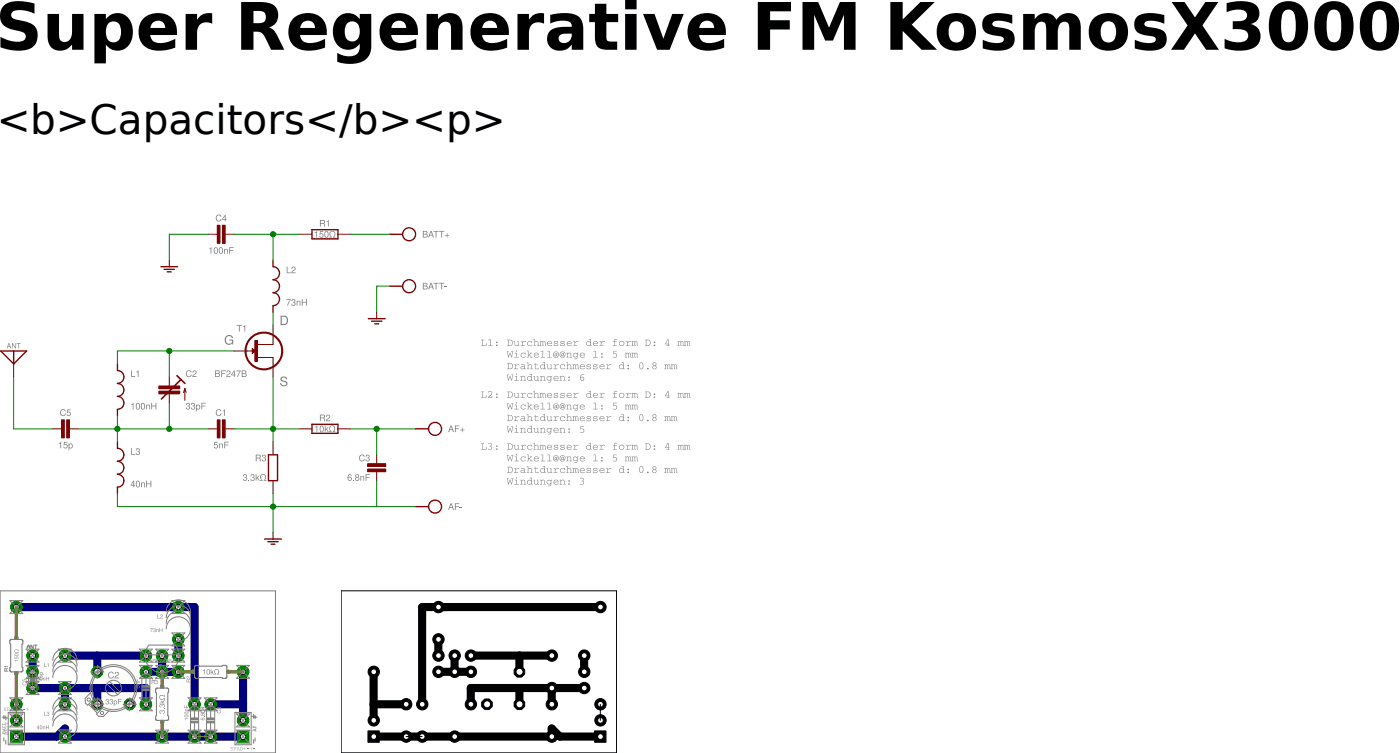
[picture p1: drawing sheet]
<?xml version="1.0" encoding="utf-8"?>
<!DOCTYPE eagle SYSTEM "eagle.dtd">
<eagle version="7.2.0">
<drawing>
<settings>
<setting alwaysvectorfont="no"/>
<setting verticaltext="up"/>
</settings>
<grid distance="0.1" unitdist="inch" unit="inch" style="lines" multiple="1" display="yes" altdistance="2" altunitdist="inch" altunit="inch"/>
<schematic xreflabel="%F%N/%S" xrefpart="/%S.%C%R">
<libraries>
<library name="t">
<symbols>
<symbol name="JFET_N2">
<wire x1="-3.4925" y1="0" x2="-3.556" y2="0" width="0.1524" layer="94"/>
<wire x1="-3.556" y1="0" x2="-3.683" y2="0" width="0.1524" layer="94"/>
<wire x1="-3.683" y1="0" x2="-3.7465" y2="0" width="0.1524" layer="94"/>
<wire x1="-3.7465" y1="0" x2="-5.08" y2="0" width="0.1524" layer="94"/>
<wire x1="0" y1="1.27" x2="-3.3274" y2="1.27" width="0.1524" layer="94"/>
<wire x1="-3.3528" y1="-1.27" x2="0" y2="-1.27" width="0.1524" layer="94"/>
<wire x1="0" y1="2.54" x2="0" y2="1.27" width="0.1524" layer="94"/>
<wire x1="0" y1="-1.27" x2="0" y2="-2.54" width="0.1524" layer="94"/>
<text x="-5.08" y="3.81" size="1.27" layer="95" align="bottom-right">&gt;NAME</text>
<text x="-5.08" y="-3.81" size="1.27" layer="96" align="top-right">&gt;VALUE</text>
<pin name="G" x="-7.62" y="0" visible="off" length="short" direction="pas"/>
<pin name="D" x="0" y="5.08" visible="off" length="short" direction="pas" rot="R270"/>
<pin name="S" x="0" y="-5.08" visible="off" length="short" direction="pas" rot="R90"/>
<circle x="-1.778" y="0" radius="3.5921" width="0.381" layer="94"/>
<rectangle x1="-3.5433" y1="-2.032" x2="-3.0353" y2="2.032" layer="94"/>
<wire x1="-3.556" y1="0" x2="-4.064" y2="-0.508" width="0.1524" layer="94"/>
<wire x1="-4.064" y1="0.508" x2="-3.556" y2="0" width="0.1524" layer="94"/>
<wire x1="-4.064" y1="-0.508" x2="-4.064" y2="0.508" width="0.1524" layer="94"/>
<wire x1="-4.0005" y1="0.3175" x2="-4.0005" y2="-0.3175" width="0.1524" layer="94"/>
<wire x1="-4.0005" y1="-0.3175" x2="-3.683" y2="0" width="0.1524" layer="94"/>
<wire x1="-3.683" y1="0" x2="-3.937" y2="0.254" width="0.1524" layer="94"/>
<wire x1="-3.937" y1="0.254" x2="-4.0005" y2="0.3175" width="0.1524" layer="94"/>
<wire x1="-3.937" y1="0.254" x2="-3.937" y2="0.1905" width="0.1524" layer="94"/>
<wire x1="-3.937" y1="0.1905" x2="-3.937" y2="-0.1905" width="0.1524" layer="94"/>
<wire x1="-3.937" y1="-0.1905" x2="-3.7465" y2="0" width="0.1524" layer="94"/>
<wire x1="-3.7465" y1="0" x2="-3.937" y2="0.1905" width="0.1524" layer="94"/>
<text x="1.27" y="5.08" size="1.778" layer="97">D</text>
<text x="1.27" y="-5.08" size="1.778" layer="97" align="top-left">S</text>
<text x="-7.62" y="1.27" size="1.778" layer="97" align="bottom-right">G</text>
</symbol>
</symbols>
<devicesets>
<deviceset name="BF247B">
<gates>
<gate name="1" symbol="JFET_N2" x="0" y="0"/>
</gates>
<devices>
<device name="" package="TO92">
<connects>
<connect gate="1" pin="D" pad="1"/>
<connect gate="1" pin="G" pad="3"/>
<connect gate="1" pin="S" pad="2"/>
</connects>
<technologies>
<technology name=""/>
</technologies>
</device>
</devices>
</deviceset>
</devicesets>
</library>
<library name="l">
<symbols>
<symbol name="L-SHORT">
<wire x1="0" y1="-3.81" x2="1.27" y2="-2.54" width="0.254" layer="94" curve="90"/>
<wire x1="0" y1="-1.27" x2="1.27" y2="-2.54" width="0.254" layer="94" curve="-90"/>
<wire x1="0" y1="-1.27" x2="1.27" y2="0" width="0.254" layer="94" curve="90"/>
<wire x1="0" y1="1.27" x2="1.27" y2="0" width="0.254" layer="94" curve="-90"/>
<wire x1="0" y1="1.27" x2="1.27" y2="2.54" width="0.254" layer="94" curve="90"/>
<wire x1="0" y1="3.81" x2="1.27" y2="2.54" width="0.254" layer="94" curve="-90"/>
<text x="2.54" y="2.54" size="1.27" layer="95">&gt;NAME</text>
<text x="2.54" y="-2.54" size="1.27" layer="96" align="top-left">&gt;VALUE</text>
<pin name="2" x="0" y="5.08" visible="off" length="point" direction="pas" swaplevel="1" rot="R270"/>
<pin name="1" x="0" y="-5.08" visible="off" length="point" direction="pas" swaplevel="1" rot="R90"/>
<wire x1="0" y1="5.08" x2="0" y2="3.81" width="0.254" layer="94"/>
<wire x1="0" y1="-5.08" x2="0" y2="-3.81" width="0.254" layer="94"/>
</symbol>
</symbols>
<devicesets>
<deviceset name="L-SHORT" prefix="L" uservalue="yes">
<gates>
<gate name="L1" symbol="L-SHORT" x="0" y="0"/>
</gates>
<devices>
<device name="02/5" package="L-02/5V">
<connects>
<connect gate="L1" pin="1" pad="1"/>
<connect gate="L1" pin="2" pad="2"/>
</connects>
<technologies>
<technology name=""/>
</technologies>
</device>
<device name="04/10" package="L-04/12V">
<connects>
<connect gate="L1" pin="1" pad="1"/>
<connect gate="L1" pin="2" pad="2"/>
</connects>
<technologies>
<technology name=""/>
</technologies>
</device>
<device name="04-5/7" package="L-04-5/8V">
<connects>
<connect gate="L1" pin="1" pad="2"/>
<connect gate="L1" pin="2" pad="1"/>
</connects>
<technologies>
<technology name=""/>
</technologies>
</device>
<device name="04-2/5V" package="L-04-2/5V">
<connects>
<connect gate="L1" pin="1" pad="1"/>
<connect gate="L1" pin="2" pad="2"/>
</connects>
<technologies>
<technology name=""/>
</technologies>
</device>
<device name="04-5/5" package="L-04-2/5">
<connects>
<connect gate="L1" pin="1" pad="1"/>
<connect gate="L1" pin="2" pad="2"/>
</connects>
<technologies>
<technology name=""/>
</technologies>
</device>
<device name="02/7V" package="L-02/7V">
<connects>
<connect gate="L1" pin="1" pad="1"/>
<connect gate="L1" pin="2" pad="2"/>
</connects>
<technologies>
<technology name=""/>
</technologies>
</device>
<device name="03/10" package="L-03/10">
<connects>
<connect gate="L1" pin="1" pad="1"/>
<connect gate="L1" pin="2" pad="2"/>
</connects>
<technologies>
<technology name=""/>
</technologies>
</device>
<device name="04-5/5V-X" package="L-04-2/5V-X">
<connects>
<connect gate="L1" pin="1" pad="1"/>
<connect gate="L1" pin="2" pad="2"/>
</connects>
<technologies>
<technology name=""/>
</technologies>
</device>
<device name="04/7" package="L-04/7">
<connects>
<connect gate="L1" pin="1" pad="1"/>
<connect gate="L1" pin="2" pad="2"/>
</connects>
<technologies>
<technology name=""/>
</technologies>
</device>
<device name="04/7V" package="L-04/8V">
<connects>
<connect gate="L1" pin="1" pad="1"/>
<connect gate="L1" pin="2" pad="2"/>
</connects>
<technologies>
<technology name=""/>
</technologies>
</device>
<device name="04/7V-X" package="L-04/7V-X">
<connects>
<connect gate="L1" pin="1" pad="1"/>
<connect gate="L1" pin="2" pad="2"/>
</connects>
<technologies>
<technology name=""/>
</technologies>
</device>
<device name="ED16-X" package="ED16-X">
<connects>
<connect gate="L1" pin="1" pad="1"/>
<connect gate="L1" pin="2" pad="2"/>
</connects>
<technologies>
<technology name=""/>
</technologies>
</device>
<device name="04-5/5V" package="L-04-5/6V">
<connects>
<connect gate="L1" pin="1" pad="2"/>
<connect gate="L1" pin="2" pad="1"/>
</connects>
<technologies>
<technology name=""/>
</technologies>
</device>
<device name="04-5/5V-C" package="L-04-5/6V-C">
<connects>
<connect gate="L1" pin="1" pad="1"/>
<connect gate="L1" pin="2" pad="2"/>
</connects>
<technologies>
<technology name=""/>
</technologies>
</device>
<device name="L-08-5/8" package="L-08-5/8">
<connects>
<connect gate="L1" pin="1" pad="1"/>
<connect gate="L1" pin="2" pad="2"/>
</connects>
<technologies>
<technology name=""/>
</technologies>
</device>
</devices>
</deviceset>
</devicesets>
</library>
<library name="cap-trim">
<symbols>
<symbol name="CAP-TRIM">
<wire x1="0" y1="-2.54" x2="0" y2="-0.762" width="0.1524" layer="94"/>
<wire x1="0" y1="2.54" x2="0" y2="0.762" width="0.1524" layer="94"/>
<wire x1="1.524" y1="-1.778" x2="-2.286" y2="2.032" width="0.3048" layer="94"/>
<wire x1="-3.048" y1="1.27" x2="-2.286" y2="2.032" width="0.3048" layer="94"/>
<wire x1="-2.286" y1="2.032" x2="-1.524" y2="2.794" width="0.3048" layer="94"/>
<wire x1="-3.048" y1="-2.032" x2="-3.048" y2="0.254" width="0.1524" layer="94"/>
<wire x1="-3.048" y1="0.254" x2="-3.302" y2="-0.508" width="0.1524" layer="94"/>
<wire x1="-3.048" y1="0.254" x2="-2.794" y2="-0.508" width="0.1524" layer="94"/>
<text x="-3.175" y="2.54" size="1.27" layer="95" align="bottom-right">&gt;NAME</text>
<text x="-3.175" y="-2.54" size="1.27" layer="96" align="top-right">&gt;VALUE</text>
<rectangle x1="-2.032" y1="-0.762" x2="2.032" y2="-0.254" layer="94"/>
<rectangle x1="-2.032" y1="0.254" x2="2.032" y2="0.762" layer="94"/>
<pin name="E" x="0" y="2.54" visible="off" length="point" direction="pas" swaplevel="1" rot="R90"/>
<pin name="A" x="0" y="-2.54" visible="off" length="point" direction="pas" swaplevel="1" rot="R270"/>
</symbol>
</symbols>
<devicesets>
<deviceset name="C-TR-PH20127" prefix="C" uservalue="yes">
<gates>
<gate name="1" symbol="CAP-TRIM" x="0" y="0"/>
</gates>
<devices>
<device name="S" package="TRIM808">
<connects>
<connect gate="1" pin="A" pad="2"/>
<connect gate="1" pin="E" pad="1 3"/>
</connects>
<technologies>
<technology name=""/>
</technologies>
</device>
<device name="-45" package="TRIM808-45">
<connects>
<connect gate="1" pin="A" pad="2"/>
<connect gate="1" pin="E" pad="1 3"/>
</connects>
<technologies>
<technology name=""/>
</technologies>
</device>
<device name="-45-2P12" package="TRIM808-45">
<connects>
<connect gate="1" pin="A" pad="2"/>
<connect gate="1" pin="E" pad="1"/>
</connects>
<technologies>
<technology name=""/>
</technologies>
</device>
<device name="-45-2P21" package="TRIM808-45">
<connects>
<connect gate="1" pin="A" pad="1"/>
<connect gate="1" pin="E" pad="2"/>
</connects>
<technologies>
<technology name=""/>
</technologies>
</device>
<device name="-45-2P23" package="TRIM808-45">
<connects>
<connect gate="1" pin="A" pad="3"/>
<connect gate="1" pin="E" pad="2"/>
</connects>
<technologies>
<technology name=""/>
</technologies>
</device>
<device name="-45-2P32" package="TRIM808-45">
<connects>
<connect gate="1" pin="A" pad="3"/>
<connect gate="1" pin="E" pad="2"/>
</connects>
<technologies>
<technology name=""/>
</technologies>
</device>
<device name="GFX" package="TRIM808-GFX">
<connects>
<connect gate="1" pin="A" pad="1 3"/>
<connect gate="1" pin="E" pad="2"/>
</connects>
<technologies>
<technology name=""/>
</technologies>
</device>
<device name="GFX45" package="TRIM808-GFX45">
<connects>
<connect gate="1" pin="A" pad="1 3"/>
<connect gate="1" pin="E" pad="2"/>
</connects>
<technologies>
<technology name=""/>
</technologies>
</device>
<device name="" package="TRIM-2222-808">
<connects>
<connect gate="1" pin="A" pad="1 3"/>
<connect gate="1" pin="E" pad="2" route="any"/>
</connects>
<technologies>
<technology name=""/>
</technologies>
</device>
<device name="2222-808-2PIN" package="TRIM-2222-808">
<connects>
<connect gate="1" pin="A" pad="2"/>
<connect gate="1" pin="E" pad="1"/>
</connects>
<technologies>
<technology name=""/>
</technologies>
</device>
<device name="2222-808-2PINB" package="TRIM-2222-808">
<connects>
<connect gate="1" pin="A" pad="2"/>
<connect gate="1" pin="E" pad="3"/>
</connects>
<technologies>
<technology name=""/>
</technologies>
</device>
<device name="2222-808-45" package="TRIM-2222-808-45">
<connects>
<connect gate="1" pin="A" pad="2"/>
<connect gate="1" pin="E" pad="1 3"/>
</connects>
<technologies>
<technology name=""/>
</technologies>
</device>
<device name="2222-808-45-2PIN" package="TRIM-2222-808-45">
<connects>
<connect gate="1" pin="A" pad="2"/>
<connect gate="1" pin="E" pad="1"/>
</connects>
<technologies>
<technology name=""/>
</technologies>
</device>
<device name="2222-808-45-2PINB" package="TRIM-2222-808-45">
<connects>
<connect gate="1" pin="A" pad="2"/>
<connect gate="1" pin="E" pad="1"/>
</connects>
<technologies>
<technology name=""/>
</technologies>
</device>
<device name="-TZ03" package="CTRIMTZ03">
<connects>
<connect gate="1" pin="A" pad="1"/>
<connect gate="1" pin="E" pad="2"/>
</connects>
<technologies>
<technology name=""/>
</technologies>
</device>
</devices>
</deviceset>
</devicesets>
</library>
<library name="c">
<symbols>
<symbol name="C">
<text x="-1.27" y="1.27" size="1.27" layer="95" align="bottom-right">&gt;NAME</text>
<text x="-1.27" y="-1.27" size="1.27" layer="96" align="top-right">&gt;VALUE</text>
<pin name="1" x="0" y="2.54" visible="off" length="point" direction="pas" swaplevel="1" rot="R270"/>
<pin name="2" x="0" y="-2.54" visible="off" length="point" direction="pas" swaplevel="1" rot="R90"/>
<wire x1="0" y1="-2.54" x2="0" y2="-0.762" width="0.1524" layer="94"/>
<wire x1="0" y1="2.54" x2="0" y2="0.762" width="0.1524" layer="94"/>
<rectangle x1="-1.778" y1="-0.762" x2="1.778" y2="-0.254" layer="94"/>
<rectangle x1="-1.778" y1="0.254" x2="1.778" y2="0.762" layer="94"/>
</symbol>
</symbols>
<devicesets>
<deviceset name="C" prefix="C" uservalue="yes">
<gates>
<gate name="1" symbol="C" x="0" y="0"/>
</gates>
<devices>
<device name="025-024X044" package="C025-024X044">
<connects>
<connect gate="1" pin="1" pad="1"/>
<connect gate="1" pin="2" pad="2"/>
</connects>
<technologies>
<technology name=""/>
</technologies>
</device>
<device name="025-025X050" package="C025-025X050">
<connects>
<connect gate="1" pin="1" pad="1"/>
<connect gate="1" pin="2" pad="2"/>
</connects>
<technologies>
<technology name=""/>
</technologies>
</device>
<device name="025-030X050" package="C025-030X050">
<connects>
<connect gate="1" pin="1" pad="1"/>
<connect gate="1" pin="2" pad="2"/>
</connects>
<technologies>
<technology name=""/>
</technologies>
</device>
<device name="025-040X050" package="C025-040X050">
<connects>
<connect gate="1" pin="1" pad="1"/>
<connect gate="1" pin="2" pad="2"/>
</connects>
<technologies>
<technology name=""/>
</technologies>
</device>
<device name="025-050X050" package="C025-050X050">
<connects>
<connect gate="1" pin="1" pad="1"/>
<connect gate="1" pin="2" pad="2"/>
</connects>
<technologies>
<technology name=""/>
</technologies>
</device>
<device name="025-060X050" package="C025-060X050">
<connects>
<connect gate="1" pin="1" pad="1"/>
<connect gate="1" pin="2" pad="2"/>
</connects>
<technologies>
<technology name=""/>
</technologies>
</device>
<device name="050-024X044" package="C050-024X044">
<connects>
<connect gate="1" pin="1" pad="1"/>
<connect gate="1" pin="2" pad="2"/>
</connects>
<technologies>
<technology name=""/>
</technologies>
</device>
<device name="050-025X075" package="C050-025X075">
<connects>
<connect gate="1" pin="1" pad="1"/>
<connect gate="1" pin="2" pad="2"/>
</connects>
<technologies>
<technology name=""/>
</technologies>
</device>
<device name="050-045X075" package="C050-045X075">
<connects>
<connect gate="1" pin="1" pad="1"/>
<connect gate="1" pin="2" pad="2"/>
</connects>
<technologies>
<technology name=""/>
</technologies>
</device>
<device name="050-030X075" package="C050-030X075">
<connects>
<connect gate="1" pin="1" pad="1"/>
<connect gate="1" pin="2" pad="2"/>
</connects>
<technologies>
<technology name=""/>
</technologies>
</device>
<device name="050-050X075" package="C050-050X075">
<connects>
<connect gate="1" pin="1" pad="1"/>
<connect gate="1" pin="2" pad="2"/>
</connects>
<technologies>
<technology name=""/>
</technologies>
</device>
<device name="050-055X075" package="C050-055X075">
<connects>
<connect gate="1" pin="1" pad="1"/>
<connect gate="1" pin="2" pad="2"/>
</connects>
<technologies>
<technology name=""/>
</technologies>
</device>
<device name="050-075X075" package="C050-075X075">
<connects>
<connect gate="1" pin="1" pad="1"/>
<connect gate="1" pin="2" pad="2"/>
</connects>
<technologies>
<technology name=""/>
</technologies>
</device>
<device name="075-032X103" package="C075-032X103">
<connects>
<connect gate="1" pin="1" pad="1"/>
<connect gate="1" pin="2" pad="2"/>
</connects>
<technologies>
<technology name=""/>
</technologies>
</device>
<device name="075-042X103" package="C075-042X103">
<connects>
<connect gate="1" pin="1" pad="1"/>
<connect gate="1" pin="2" pad="2"/>
</connects>
<technologies>
<technology name=""/>
</technologies>
</device>
<device name="075-052X106" package="C075-052X106">
<connects>
<connect gate="1" pin="1" pad="1"/>
<connect gate="1" pin="2" pad="2"/>
</connects>
<technologies>
<technology name=""/>
</technologies>
</device>
<device name="102-043X133" package="C102-043X133">
<connects>
<connect gate="1" pin="1" pad="1"/>
<connect gate="1" pin="2" pad="2"/>
</connects>
<technologies>
<technology name=""/>
</technologies>
</device>
<device name="102-054X133" package="C102-054X133">
<connects>
<connect gate="1" pin="1" pad="1"/>
<connect gate="1" pin="2" pad="2"/>
</connects>
<technologies>
<technology name=""/>
</technologies>
</device>
<device name="102-064X133" package="C102-064X133">
<connects>
<connect gate="1" pin="1" pad="1"/>
<connect gate="1" pin="2" pad="2"/>
</connects>
<technologies>
<technology name=""/>
</technologies>
</device>
<device name="150-054X183" package="C150-054X183">
<connects>
<connect gate="1" pin="1" pad="1"/>
<connect gate="1" pin="2" pad="2"/>
</connects>
<technologies>
<technology name=""/>
</technologies>
</device>
<device name="150-064X183" package="C150-064X183">
<connects>
<connect gate="1" pin="1" pad="1"/>
<connect gate="1" pin="2" pad="2"/>
</connects>
<technologies>
<technology name=""/>
</technologies>
</device>
<device name="150-072X183" package="C150-072X183">
<connects>
<connect gate="1" pin="1" pad="1"/>
<connect gate="1" pin="2" pad="2"/>
</connects>
<technologies>
<technology name=""/>
</technologies>
</device>
<device name="150-084X183" package="C150-084X183">
<connects>
<connect gate="1" pin="1" pad="1"/>
<connect gate="1" pin="2" pad="2"/>
</connects>
<technologies>
<technology name=""/>
</technologies>
</device>
<device name="150-091X182" package="C150-091X182">
<connects>
<connect gate="1" pin="1" pad="1"/>
<connect gate="1" pin="2" pad="2"/>
</connects>
<technologies>
<technology name=""/>
</technologies>
</device>
<device name="050-035X075" package="C050-035X075">
<connects>
<connect gate="1" pin="1" pad="1"/>
<connect gate="1" pin="2" pad="2"/>
</connects>
<technologies>
<technology name=""/>
</technologies>
</device>
<device name="075-063X106" package="C075-063X106">
<connects>
<connect gate="1" pin="1" pad="1"/>
<connect gate="1" pin="2" pad="2"/>
</connects>
<technologies>
<technology name=""/>
</technologies>
</device>
<device name="025-020X036" package="C025-020X036">
<connects>
<connect gate="1" pin="1" pad="1"/>
<connect gate="1" pin="2" pad="2"/>
</connects>
<technologies>
<technology name=""/>
</technologies>
</device>
<device name="050-020X036" package="C050-020X036">
<connects>
<connect gate="1" pin="1" pad="1"/>
<connect gate="1" pin="2" pad="2"/>
</connects>
<technologies>
<technology name=""/>
</technologies>
</device>
<device name="025-015X024" package="C025-015X024">
<connects>
<connect gate="1" pin="1" pad="1"/>
<connect gate="1" pin="2" pad="2"/>
</connects>
<technologies>
<technology name=""/>
</technologies>
</device>
<device name="025-025X060" package="C050-025X060">
<connects>
<connect gate="1" pin="1" pad="1"/>
<connect gate="1" pin="2" pad="2"/>
</connects>
<technologies>
<technology name=""/>
</technologies>
</device>
<device name="050-024X044/V" package="C050-024X044/V">
<connects>
<connect gate="1" pin="1" pad="1"/>
<connect gate="1" pin="2" pad="2"/>
</connects>
<technologies>
<technology name=""/>
</technologies>
</device>
<device name="050-025X075/V" package="C050-025X075/V">
<connects>
<connect gate="1" pin="1" pad="1"/>
<connect gate="1" pin="2" pad="2"/>
</connects>
<technologies>
<technology name=""/>
</technologies>
</device>
<device name="050-020X036/V" package="C050-020X036/V">
<connects>
<connect gate="1" pin="1" pad="1"/>
<connect gate="1" pin="2" pad="2"/>
</connects>
<technologies>
<technology name=""/>
</technologies>
</device>
<device name="050-020X044/V" package="C050-020X044/V">
<connects>
<connect gate="1" pin="1" pad="1"/>
<connect gate="1" pin="2" pad="2"/>
</connects>
<technologies>
<technology name=""/>
</technologies>
</device>
<device name="050-020X044" package="C050-020X044">
<connects>
<connect gate="1" pin="1" pad="1"/>
<connect gate="1" pin="2" pad="2"/>
</connects>
<technologies>
<technology name=""/>
</technologies>
</device>
<device name="0204/10" package="0204/10">
<connects>
<connect gate="1" pin="1" pad="1"/>
<connect gate="1" pin="2" pad="2"/>
</connects>
<technologies>
<technology name=""/>
</technologies>
</device>
<device name="0204/10-V" package="0204/10-V">
<connects>
<connect gate="1" pin="1" pad="1"/>
<connect gate="1" pin="2" pad="2"/>
</connects>
<technologies>
<technology name=""/>
</technologies>
</device>
<device name="075-020X044" package="C075-020X044">
<connects>
<connect gate="1" pin="1" pad="1"/>
<connect gate="1" pin="2" pad="2"/>
</connects>
<technologies>
<technology name=""/>
</technologies>
</device>
<device name="075-020X044/V" package="C075-020X044/V">
<connects>
<connect gate="1" pin="1" pad="1"/>
<connect gate="1" pin="2" pad="2"/>
</connects>
<technologies>
<technology name=""/>
</technologies>
</device>
</devices>
</deviceset>
</devicesets>
</library>
<library name="r">
<symbols>
<symbol name="R">
<pin name="2" x="5.08" y="0" visible="off" length="short" direction="pas" swaplevel="1" rot="R180"/>
<pin name="1" x="-5.08" y="0" visible="off" length="short" direction="pas" swaplevel="1"/>
<wire x1="-2.54" y1="-0.889" x2="2.54" y2="-0.889" width="0.254" layer="94"/>
<wire x1="2.54" y1="0.889" x2="-2.54" y2="0.889" width="0.254" layer="94"/>
<wire x1="2.54" y1="-0.889" x2="2.54" y2="0.889" width="0.254" layer="94"/>
<wire x1="-2.54" y1="-0.889" x2="-2.54" y2="0.889" width="0.254" layer="94"/>
<text x="1.27" y="1.27" size="1.27" layer="95" rot="R270" align="bottom-right">&gt;NAME</text>
<text x="-1.27" y="1.27" size="1.27" layer="96" rot="R270" align="top-right">&gt;VALUE</text>
</symbol>
<symbol name="R-H">
<text x="0" y="1.4986" size="1.27" layer="95" align="bottom-center">&gt;NAME</text>
<pin name="2" x="5.08" y="0" visible="off" length="short" direction="pas" swaplevel="1" rot="R180"/>
<pin name="1" x="-5.08" y="0" visible="off" length="short" direction="pas" swaplevel="1"/>
<wire x1="-2.54" y1="-0.889" x2="2.54" y2="-0.889" width="0.254" layer="94"/>
<wire x1="2.54" y1="0.889" x2="-2.54" y2="0.889" width="0.254" layer="94"/>
<wire x1="2.54" y1="-0.889" x2="2.54" y2="0.889" width="0.254" layer="94"/>
<wire x1="-2.54" y1="-0.889" x2="-2.54" y2="0.889" width="0.254" layer="94"/>
<text x="0" y="0" size="1.27" layer="96" rot="R180" align="center">&gt;VALUE</text>
</symbol>
</symbols>
<devicesets>
<deviceset name="R" prefix="R" uservalue="yes">
<gates>
<gate name="1" symbol="R" x="0" y="0"/>
</gates>
<devices>
<device name="0204/5" package="0204/5">
<connects>
<connect gate="1" pin="1" pad="2"/>
<connect gate="1" pin="2" pad="1"/>
</connects>
<technologies>
<technology name=""/>
</technologies>
</device>
<device name="0204/7" package="0204/7">
<connects>
<connect gate="1" pin="1" pad="2"/>
<connect gate="1" pin="2" pad="1"/>
</connects>
<technologies>
<technology name=""/>
</technologies>
</device>
<device name="0204V" package="0204V">
<connects>
<connect gate="1" pin="1" pad="2"/>
<connect gate="1" pin="2" pad="1"/>
</connects>
<technologies>
<technology name=""/>
</technologies>
</device>
<device name="0207/10" package="0207/10">
<connects>
<connect gate="1" pin="1" pad="2"/>
<connect gate="1" pin="2" pad="1"/>
</connects>
<technologies>
<technology name=""/>
</technologies>
</device>
<device name="0207/12" package="0207/12">
<connects>
<connect gate="1" pin="1" pad="2"/>
<connect gate="1" pin="2" pad="1"/>
</connects>
<technologies>
<technology name=""/>
</technologies>
</device>
<device name="0207/15" package="0207/15">
<connects>
<connect gate="1" pin="1" pad="2"/>
<connect gate="1" pin="2" pad="1"/>
</connects>
<technologies>
<technology name=""/>
</technologies>
</device>
<device name="0207/2V" package="0207/2V">
<connects>
<connect gate="1" pin="1" pad="2"/>
<connect gate="1" pin="2" pad="1"/>
</connects>
<technologies>
<technology name=""/>
</technologies>
</device>
<device name="0207/5V" package="0207/5V">
<connects>
<connect gate="1" pin="1" pad="2"/>
<connect gate="1" pin="2" pad="1"/>
</connects>
<technologies>
<technology name=""/>
</technologies>
</device>
<device name="0207/7" package="0207/7">
<connects>
<connect gate="1" pin="1" pad="2"/>
<connect gate="1" pin="2" pad="1"/>
</connects>
<technologies>
<technology name=""/>
</technologies>
</device>
<device name="0204/10" package="0204/10">
<connects>
<connect gate="1" pin="1" pad="2"/>
<connect gate="1" pin="2" pad="1"/>
</connects>
<technologies>
<technology name=""/>
</technologies>
</device>
<device name="0204/12" package="0204/12">
<connects>
<connect gate="1" pin="1" pad="2"/>
<connect gate="1" pin="2" pad="1"/>
</connects>
<technologies>
<technology name=""/>
</technologies>
</device>
<device name="0204/15" package="0204/15">
<connects>
<connect gate="1" pin="1" pad="2"/>
<connect gate="1" pin="2" pad="1"/>
</connects>
<technologies>
<technology name=""/>
</technologies>
</device>
<device name="0204/2V" package="0204/2V">
<connects>
<connect gate="1" pin="1" pad="2"/>
<connect gate="1" pin="2" pad="1"/>
</connects>
<technologies>
<technology name=""/>
</technologies>
</device>
<device name="0202/2V" package="0202/2V">
<connects>
<connect gate="1" pin="1" pad="2"/>
<connect gate="1" pin="2" pad="1"/>
</connects>
<technologies>
<technology name=""/>
</technologies>
</device>
<device name="0202/5" package="0202/5">
<connects>
<connect gate="1" pin="1" pad="2"/>
<connect gate="1" pin="2" pad="1"/>
</connects>
<technologies>
<technology name=""/>
</technologies>
</device>
<device name="0202/7" package="0202/7">
<connects>
<connect gate="1" pin="1" pad="2"/>
<connect gate="1" pin="2" pad="1"/>
</connects>
<technologies>
<technology name=""/>
</technologies>
</device>
<device name="0202/10" package="0202/10">
<connects>
<connect gate="1" pin="1" pad="2"/>
<connect gate="1" pin="2" pad="1"/>
</connects>
<technologies>
<technology name=""/>
</technologies>
</device>
<device name="0202V" package="0202V">
<connects>
<connect gate="1" pin="1" pad="2"/>
<connect gate="1" pin="2" pad="1"/>
</connects>
<technologies>
<technology name=""/>
</technologies>
</device>
<device name="0202/12" package="0202/12">
<connects>
<connect gate="1" pin="1" pad="2"/>
<connect gate="1" pin="2" pad="1"/>
</connects>
<technologies>
<technology name=""/>
</technologies>
</device>
<device name="0202/15" package="0202/15">
<connects>
<connect gate="1" pin="1" pad="2"/>
<connect gate="1" pin="2" pad="1"/>
</connects>
<technologies>
<technology name=""/>
</technologies>
</device>
<device name="0202/7-V" package="0202/7-V">
<connects>
<connect gate="1" pin="1" pad="2"/>
<connect gate="1" pin="2" pad="1"/>
</connects>
<technologies>
<technology name=""/>
</technologies>
</device>
<device name="0202/5-V" package="0202/5-V">
<connects>
<connect gate="1" pin="1" pad="2"/>
<connect gate="1" pin="2" pad="1"/>
</connects>
<technologies>
<technology name=""/>
</technologies>
</device>
<device name="0202/10-V" package="0202/10-V">
<connects>
<connect gate="1" pin="1" pad="2"/>
<connect gate="1" pin="2" pad="1"/>
</connects>
<technologies>
<technology name=""/>
</technologies>
</device>
<device name="0204/7-V" package="0204/7-V">
<connects>
<connect gate="1" pin="1" pad="2"/>
<connect gate="1" pin="2" pad="1"/>
</connects>
<technologies>
<technology name=""/>
</technologies>
</device>
<device name="0204/10-V" package="0204/10-V">
<connects>
<connect gate="1" pin="1" pad="2"/>
<connect gate="1" pin="2" pad="1"/>
</connects>
<technologies>
<technology name=""/>
</technologies>
</device>
<device name="0204/12-V" package="0204/12-V">
<connects>
<connect gate="1" pin="1" pad="2"/>
<connect gate="1" pin="2" pad="1"/>
</connects>
<technologies>
<technology name=""/>
</technologies>
</device>
<device name="0204/15-V" package="0204/15-V">
<connects>
<connect gate="1" pin="1" pad="2"/>
<connect gate="1" pin="2" pad="1"/>
</connects>
<technologies>
<technology name=""/>
</technologies>
</device>
<device name="0204/2" package="0204/2">
<connects>
<connect gate="1" pin="1" pad="2"/>
<connect gate="1" pin="2" pad="1"/>
</connects>
<technologies>
<technology name=""/>
</technologies>
</device>
<device name="0202/12-V" package="0202/12-V">
<connects>
<connect gate="1" pin="1" pad="2"/>
<connect gate="1" pin="2" pad="1"/>
</connects>
<technologies>
<technology name=""/>
</technologies>
</device>
<device name="0202/2" package="0202/2">
<connects>
<connect gate="1" pin="1" pad="2"/>
<connect gate="1" pin="2" pad="1"/>
</connects>
<technologies>
<technology name=""/>
</technologies>
</device>
<device name="0204/2.54" package="0204/2.54">
<connects>
<connect gate="1" pin="1" pad="2"/>
<connect gate="1" pin="2" pad="1"/>
</connects>
<technologies>
<technology name=""/>
</technologies>
</device>
</devices>
</deviceset>
<deviceset name="R-H" prefix="R" uservalue="yes">
<gates>
<gate name="1" symbol="R-H" x="0" y="0"/>
</gates>
<devices>
<device name="0202/10" package="0202/10">
<connects>
<connect gate="1" pin="1" pad="1"/>
<connect gate="1" pin="2" pad="2"/>
</connects>
<technologies>
<technology name=""/>
</technologies>
</device>
<device name="0202/10-V" package="0202/10-V">
<connects>
<connect gate="1" pin="1" pad="1"/>
<connect gate="1" pin="2" pad="2"/>
</connects>
<technologies>
<technology name=""/>
</technologies>
</device>
<device name="0202/12" package="0202/12">
<connects>
<connect gate="1" pin="1" pad="1"/>
<connect gate="1" pin="2" pad="2"/>
</connects>
<technologies>
<technology name=""/>
</technologies>
</device>
<device name="0202/15" package="0202/15">
<connects>
<connect gate="1" pin="1" pad="1"/>
<connect gate="1" pin="2" pad="2"/>
</connects>
<technologies>
<technology name=""/>
</technologies>
</device>
<device name="0204/10" package="0204/10">
<connects>
<connect gate="1" pin="1" pad="1"/>
<connect gate="1" pin="2" pad="2"/>
</connects>
<technologies>
<technology name=""/>
</technologies>
</device>
<device name="0204/10-V" package="0204/10-V">
<connects>
<connect gate="1" pin="1" pad="1"/>
<connect gate="1" pin="2" pad="2"/>
</connects>
<technologies>
<technology name=""/>
</technologies>
</device>
<device name="0204/7" package="0204/7">
<connects>
<connect gate="1" pin="1" pad="1"/>
<connect gate="1" pin="2" pad="2"/>
</connects>
<technologies>
<technology name=""/>
</technologies>
</device>
<device name="0204/7-V" package="0204/7-V">
<connects>
<connect gate="1" pin="1" pad="1"/>
<connect gate="1" pin="2" pad="2"/>
</connects>
<technologies>
<technology name=""/>
</technologies>
</device>
<device name="0202/7-V" package="0202/7-V">
<connects>
<connect gate="1" pin="1" pad="1"/>
<connect gate="1" pin="2" pad="2"/>
</connects>
<technologies>
<technology name=""/>
</technologies>
</device>
<device name="0202/5" package="0202/5">
<connects>
<connect gate="1" pin="1" pad="1"/>
<connect gate="1" pin="2" pad="2"/>
</connects>
<technologies>
<technology name=""/>
</technologies>
</device>
<device name="0202/5-V" package="0202/5-V">
<connects>
<connect gate="1" pin="1" pad="1"/>
<connect gate="1" pin="2" pad="2"/>
</connects>
<technologies>
<technology name=""/>
</technologies>
</device>
<device name="0202/7" package="0202/7">
<connects>
<connect gate="1" pin="1" pad="1"/>
<connect gate="1" pin="2" pad="2"/>
</connects>
<technologies>
<technology name=""/>
</technologies>
</device>
<device name="0204/12" package="0204/12">
<connects>
<connect gate="1" pin="1" pad="1"/>
<connect gate="1" pin="2" pad="2"/>
</connects>
<technologies>
<technology name=""/>
</technologies>
</device>
<device name="0204/12-V" package="0204/12-V">
<connects>
<connect gate="1" pin="1" pad="1"/>
<connect gate="1" pin="2" pad="2"/>
</connects>
<technologies>
<technology name=""/>
</technologies>
</device>
<device name="0204/15" package="0204/15">
<connects>
<connect gate="1" pin="1" pad="1"/>
<connect gate="1" pin="2" pad="2"/>
</connects>
<technologies>
<technology name=""/>
</technologies>
</device>
<device name="0204/15-V" package="0204/15-V">
<connects>
<connect gate="1" pin="1" pad="1"/>
<connect gate="1" pin="2" pad="2"/>
</connects>
<technologies>
<technology name=""/>
</technologies>
</device>
<device name="0204/2V" package="0204/2V">
<connects>
<connect gate="1" pin="1" pad="1"/>
<connect gate="1" pin="2" pad="2"/>
</connects>
<technologies>
<technology name=""/>
</technologies>
</device>
<device name="0204/2" package="0204/2">
<connects>
<connect gate="1" pin="1" pad="1"/>
<connect gate="1" pin="2" pad="2"/>
</connects>
<technologies>
<technology name=""/>
</technologies>
</device>
<device name="0204V" package="0204V">
<connects>
<connect gate="1" pin="1" pad="1"/>
<connect gate="1" pin="2" pad="2"/>
</connects>
<technologies>
<technology name=""/>
</technologies>
</device>
<device name="0202/2" package="0202/2">
<connects>
<connect gate="1" pin="1" pad="1"/>
<connect gate="1" pin="2" pad="2"/>
</connects>
<technologies>
<technology name=""/>
</technologies>
</device>
<device name="0202/2V" package="0202/2V">
<connects>
<connect gate="1" pin="1" pad="1"/>
<connect gate="1" pin="2" pad="2"/>
</connects>
<technologies>
<technology name=""/>
</technologies>
</device>
<device name="0204/2.54" package="0204/2.54">
<connects>
<connect gate="1" pin="1" pad="1"/>
<connect gate="1" pin="2" pad="2"/>
</connects>
<technologies>
<technology name=""/>
</technologies>
</device>
</devices>
</deviceset>
</devicesets>
</library>
<library name="pad">
<symbols>
<symbol name="GND">
<wire x1="-1.651" y1="-1.27" x2="0" y2="-1.27" width="0.254" layer="94"/>
<pin name="GND" x="0" y="0" visible="off" length="point" direction="sup" rot="R270"/>
<wire x1="0" y1="-1.27" x2="1.651" y2="-1.27" width="0.254" layer="94"/>
<wire x1="-1.016" y1="-1.778" x2="1.016" y2="-1.778" width="0.254" layer="94"/>
<wire x1="-0.381" y1="-2.286" x2="0.381" y2="-2.286" width="0.254" layer="94"/>
<wire x1="0" y1="-1.27" x2="0" y2="0" width="0.1524" layer="94"/>
</symbol>
<symbol name="HPORT">
<pin name="P$1" x="0" y="0" visible="off" length="point" direction="pas"/>
<wire x1="0" y1="0" x2="-2.54" y2="0" width="0.254" layer="94"/>
<circle x="-3.81" y="0" radius="1.27" width="0.254" layer="94"/>
<text x="-6.35" y="0" size="1.27" layer="95" align="center-right">&gt;NAME</text>
</symbol>
<symbol name="ANT">
<wire x1="-2.54" y1="5.08" x2="0" y2="5.08" width="0.254" layer="94"/>
<wire x1="2.54" y1="5.08" x2="0" y2="2.54" width="0.254" layer="94"/>
<wire x1="0" y1="2.54" x2="-2.54" y2="5.08" width="0.254" layer="94"/>
<wire x1="0" y1="5.08" x2="0" y2="2.54" width="0.254" layer="94"/>
<wire x1="0" y1="5.08" x2="2.54" y2="5.08" width="0.254" layer="94"/>
<text x="0" y="5.588" size="1.016" layer="95" align="bottom-center">&gt;NAME</text>
<pin name="1" x="0" y="0" visible="off" length="short" direction="out" rot="R90"/>
</symbol>
</symbols>
<devicesets>
<deviceset name="GND" prefix="S">
<gates>
<gate name="1" symbol="GND" x="0" y="0"/>
</gates>
<devices>
<device name="">
<technologies>
<technology name=""/>
</technologies>
</device>
</devices>
</deviceset>
<deviceset name="SPAD+-" prefix="J">
<gates>
<gate name="-" symbol="HPORT" x="0" y="-2.54"/>
<gate name="+" symbol="HPORT" x="0" y="2.54"/>
</gates>
<devices>
<device name="+-" package="SPAD+-">
<connects>
<connect gate="+" pin="P$1" pad="2"/>
<connect gate="-" pin="P$1" pad="1"/>
</connects>
<technologies>
<technology name=""/>
</technologies>
</device>
<device name="-+" package="SPAD-+">
<connects>
<connect gate="+" pin="P$1" pad="2"/>
<connect gate="-" pin="P$1" pad="1"/>
</connects>
<technologies>
<technology name=""/>
</technologies>
</device>
</devices>
</deviceset>
<deviceset name="ANT" prefix="ANT">
<gates>
<gate name="ANT" symbol="ANT" x="0" y="0"/>
</gates>
<devices>
<device name="" package="SPAD">
<connects>
<connect gate="ANT" pin="1" pad="1"/>
</connects>
<technologies>
<technology name=""/>
</technologies>
</device>
</devices>
</deviceset>
</devicesets>
</library>
</libraries>
<attributes>
</attributes>
<variantdefs>
</variantdefs>
<classes>
<class number="0" name="default" width="0.6096" drill="0">
</class>
</classes>
<parts>
<part name="T1" library="t" deviceset="BF247B" device=""/>
<part name="L1" library="l" deviceset="L-SHORT" device="04-5/5V-C" value="100nH"/>
<part name="L3" library="l" deviceset="L-SHORT" device="04-5/5V-C" value="40nH"/>
<part name="C2" library="cap-trim" deviceset="C-TR-PH20127" device="2222-808-2PIN" value="33pF"/>
<part name="C1" library="c" deviceset="C" device="050-020X044" value="5nF"/>
<part name="R3" library="r" deviceset="R" device="0204/10-V" value="3.3kΩ"/>
<part name="R2" library="r" deviceset="R-H" device="0204/10-V" value="10kΩ"/>
<part name="C3" library="c" deviceset="C" device="050-020X044" value="6.8nF"/>
<part name="L2" library="l" deviceset="L-SHORT" device="04-5/5V-C" value="73nH"/>
<part name="C4" library="c" deviceset="C" device="050-020X044" value="100nF"/>
<part name="S1" library="pad" deviceset="GND" device=""/>
<part name="S2" library="pad" deviceset="GND" device=""/>
<part name="R1" library="r" deviceset="R-H" device="0204/15-V" value="150Ω"/>
<part name="BATT" library="pad" deviceset="SPAD+-" device="-+" value="SPAD+--+"/>
<part name="S3" library="pad" deviceset="GND" device=""/>
<part name="C5" library="c" deviceset="C" device="025-015X024" value="15p"/>
<part name="ANT" library="pad" deviceset="ANT" device=""/>
<part name="AF" library="pad" deviceset="SPAD+-" device="+-"/>
</parts>
<sheets>
<sheet>
<plain>
<text x="71.12" y="30.48" size="1.524" layer="97" font="fixed" align="top-left">L2: Durchmesser der form D: 4 mm
    Wickell@@nge l: 5 mm
    Drahtdurchmesser d: 0.8 mm
    Windungen: 5</text>
<text x="71.12" y="20.32" size="1.524" layer="97" font="fixed" align="top-left">L3: Durchmesser der form D: 4 mm
    Wickell@@nge l: 5 mm
    Drahtdurchmesser d: 0.8 mm
    Windungen: 3</text>
<text x="71.12" y="40.64" size="1.524" layer="97" font="fixed" align="top-left">L1: Durchmesser der form D: 4 mm
    Wickell@@nge l: 5 mm
    Drahtdurchmesser d: 0.8 mm
    Windungen: 6</text>
</plain>
<instances>
<instance part="T1" gate="1" x="30.48" y="38.1"/>
<instance part="L1" gate="L1" x="0" y="30.48"/>
<instance part="L3" gate="L1" x="0" y="15.24"/>
<instance part="C2" gate="1" x="10.16" y="30.48" rot="MR0"/>
<instance part="C1" gate="1" x="20.32" y="22.86" smashed="yes" rot="R270">
<attribute name="NAME" x="20.32" y="25.4" size="1.27" layer="95" align="bottom-center"/>
<attribute name="VALUE" x="20.32" y="20.32" size="1.27" layer="96" align="top-center"/>
</instance>
<instance part="R3" gate="1" x="30.48" y="15.24" rot="R90"/>
<instance part="R2" gate="1" x="40.64" y="22.86"/>
<instance part="C3" gate="1" x="50.8" y="15.24"/>
<instance part="L2" gate="L1" x="30.48" y="50.8"/>
<instance part="C4" gate="1" x="20.32" y="60.96" smashed="yes" rot="R270">
<attribute name="NAME" x="20.32" y="63.5" size="1.27" layer="95" align="bottom-center"/>
<attribute name="VALUE" x="20.32" y="58.42" size="1.27" layer="96" align="top-center"/>
</instance>
<instance part="S1" gate="1" x="30.48" y="2.54"/>
<instance part="S2" gate="1" x="10.16" y="55.88"/>
<instance part="R1" gate="1" x="40.64" y="60.96"/>
<instance part="BATT" gate="-" x="53.34" y="50.8" rot="R180"/>
<instance part="BATT" gate="+" x="53.34" y="60.96" rot="R180"/>
<instance part="S3" gate="1" x="50.8" y="45.72"/>
<instance part="C5" gate="1" x="-10.16" y="22.86" smashed="yes" rot="R270">
<attribute name="NAME" x="-10.16" y="25.4" size="1.27" layer="95" align="bottom-center"/>
<attribute name="VALUE" x="-10.16" y="20.32" size="1.27" layer="96" align="top-center"/>
</instance>
<instance part="ANT" gate="ANT" x="-20.32" y="33.02"/>
<instance part="AF" gate="-" x="58.42" y="7.62" rot="R180"/>
<instance part="AF" gate="+" x="58.42" y="22.86" rot="R180"/>
</instances>
<busses>
</busses>
<nets>
<net name="N$1" class="0">
<segment>
<pinref part="L1" gate="L1" pin="2"/>
<pinref part="T1" gate="1" pin="G"/>
<wire x1="0" y1="35.56" x2="0" y2="38.1" width="0.1524" layer="91"/>
<wire x1="0" y1="38.1" x2="10.16" y2="38.1" width="0.1524" layer="91"/>
<pinref part="C2" gate="1" pin="E"/>
<wire x1="10.16" y1="38.1" x2="22.86" y2="38.1" width="0.1524" layer="91"/>
<wire x1="10.16" y1="33.02" x2="10.16" y2="38.1" width="0.1524" layer="91"/>
<junction x="10.16" y="38.1"/>
</segment>
</net>
<net name="N$2" class="0">
<segment>
<pinref part="C2" gate="1" pin="A"/>
<pinref part="C1" gate="1" pin="2"/>
<wire x1="10.16" y1="27.94" x2="10.16" y2="22.86" width="0.1524" layer="91"/>
<wire x1="10.16" y1="22.86" x2="17.78" y2="22.86" width="0.1524" layer="91"/>
<pinref part="L1" gate="L1" pin="1"/>
<wire x1="10.16" y1="22.86" x2="0" y2="22.86" width="0.1524" layer="91"/>
<wire x1="0" y1="22.86" x2="0" y2="25.4" width="0.1524" layer="91"/>
<junction x="10.16" y="22.86"/>
<pinref part="L3" gate="L1" pin="2"/>
<wire x1="0" y1="22.86" x2="0" y2="20.32" width="0.1524" layer="91"/>
<junction x="0" y="22.86"/>
<pinref part="C5" gate="1" pin="1"/>
<wire x1="-7.62" y1="22.86" x2="0" y2="22.86" width="0.1524" layer="91"/>
</segment>
</net>
<net name="GND" class="0">
<segment>
<pinref part="L3" gate="L1" pin="1"/>
<wire x1="0" y1="10.16" x2="0" y2="7.62" width="0.1524" layer="91"/>
<wire x1="0" y1="7.62" x2="30.48" y2="7.62" width="0.1524" layer="91"/>
<pinref part="R3" gate="1" pin="1"/>
<wire x1="30.48" y1="7.62" x2="30.48" y2="10.16" width="0.1524" layer="91"/>
<pinref part="S1" gate="1" pin="GND"/>
<wire x1="30.48" y1="7.62" x2="30.48" y2="2.54" width="0.1524" layer="91"/>
<junction x="30.48" y="7.62"/>
<pinref part="C3" gate="1" pin="2"/>
<wire x1="30.48" y1="7.62" x2="50.8" y2="7.62" width="0.1524" layer="91"/>
<pinref part="AF" gate="-" pin="P$1"/>
<wire x1="50.8" y1="7.62" x2="50.8" y2="12.7" width="0.1524" layer="91"/>
<wire x1="58.42" y1="7.62" x2="50.8" y2="7.62" width="0.1524" layer="91"/>
</segment>
<segment>
<pinref part="C4" gate="1" pin="2"/>
<pinref part="S2" gate="1" pin="GND"/>
<wire x1="17.78" y1="60.96" x2="10.16" y2="60.96" width="0.1524" layer="91"/>
<wire x1="10.16" y1="60.96" x2="10.16" y2="55.88" width="0.1524" layer="91"/>
</segment>
<segment>
<pinref part="BATT" gate="-" pin="P$1"/>
<pinref part="S3" gate="1" pin="GND"/>
<wire x1="50.8" y1="45.72" x2="50.8" y2="50.8" width="0.1524" layer="91"/>
<wire x1="50.8" y1="50.8" x2="53.34" y2="50.8" width="0.1524" layer="91"/>
</segment>
</net>
<net name="N$4" class="0">
<segment>
<pinref part="C3" gate="1" pin="1"/>
<pinref part="R2" gate="1" pin="2"/>
<wire x1="50.8" y1="17.78" x2="50.8" y2="22.86" width="0.1524" layer="91"/>
<wire x1="50.8" y1="22.86" x2="45.72" y2="22.86" width="0.1524" layer="91"/>
<pinref part="AF" gate="+" pin="P$1"/>
<wire x1="58.42" y1="22.86" x2="50.8" y2="22.86" width="0.1524" layer="91"/>
<junction x="50.8" y="22.86"/>
</segment>
</net>
<net name="N$5" class="0">
<segment>
<pinref part="R2" gate="1" pin="1"/>
<pinref part="R3" gate="1" pin="2"/>
<wire x1="35.56" y1="22.86" x2="30.48" y2="22.86" width="0.1524" layer="91"/>
<wire x1="30.48" y1="22.86" x2="30.48" y2="20.32" width="0.1524" layer="91"/>
<pinref part="C1" gate="1" pin="1"/>
<wire x1="30.48" y1="22.86" x2="22.86" y2="22.86" width="0.1524" layer="91"/>
<junction x="30.48" y="22.86"/>
<pinref part="T1" gate="1" pin="S"/>
<wire x1="30.48" y1="33.02" x2="30.48" y2="22.86" width="0.1524" layer="91"/>
</segment>
</net>
<net name="N$6" class="0">
<segment>
<pinref part="T1" gate="1" pin="D"/>
<pinref part="L2" gate="L1" pin="1"/>
<wire x1="30.48" y1="43.18" x2="30.48" y2="45.72" width="0.1524" layer="91"/>
</segment>
</net>
<net name="N$3" class="0">
<segment>
<pinref part="R1" gate="1" pin="1"/>
<pinref part="L2" gate="L1" pin="2"/>
<wire x1="35.56" y1="60.96" x2="30.48" y2="60.96" width="0.1524" layer="91"/>
<wire x1="30.48" y1="60.96" x2="30.48" y2="55.88" width="0.1524" layer="91"/>
<pinref part="C4" gate="1" pin="1"/>
<wire x1="22.86" y1="60.96" x2="30.48" y2="60.96" width="0.1524" layer="91"/>
<junction x="30.48" y="60.96"/>
</segment>
</net>
<net name="N$7" class="0">
<segment>
<pinref part="R1" gate="1" pin="2"/>
<wire x1="45.72" y1="60.96" x2="53.34" y2="60.96" width="0.1524" layer="91"/>
<pinref part="BATT" gate="+" pin="P$1"/>
</segment>
</net>
<net name="N$8" class="0">
<segment>
<pinref part="C5" gate="1" pin="2"/>
<pinref part="ANT" gate="ANT" pin="1"/>
<wire x1="-12.7" y1="22.86" x2="-20.32" y2="22.86" width="0.1524" layer="91"/>
<wire x1="-20.32" y1="22.86" x2="-20.32" y2="33.02" width="0.1524" layer="91"/>
</segment>
</net>
</nets>
</sheet>
</sheets>
</schematic>
</drawing>
<compatibility>
<note version="6.3" minversion="6.2.2" severity="warning">
Since Version 6.2.2 text objects can contain more than one line,
which will not be processed correctly with this version.
</note>
</compatibility>
</eagle>
